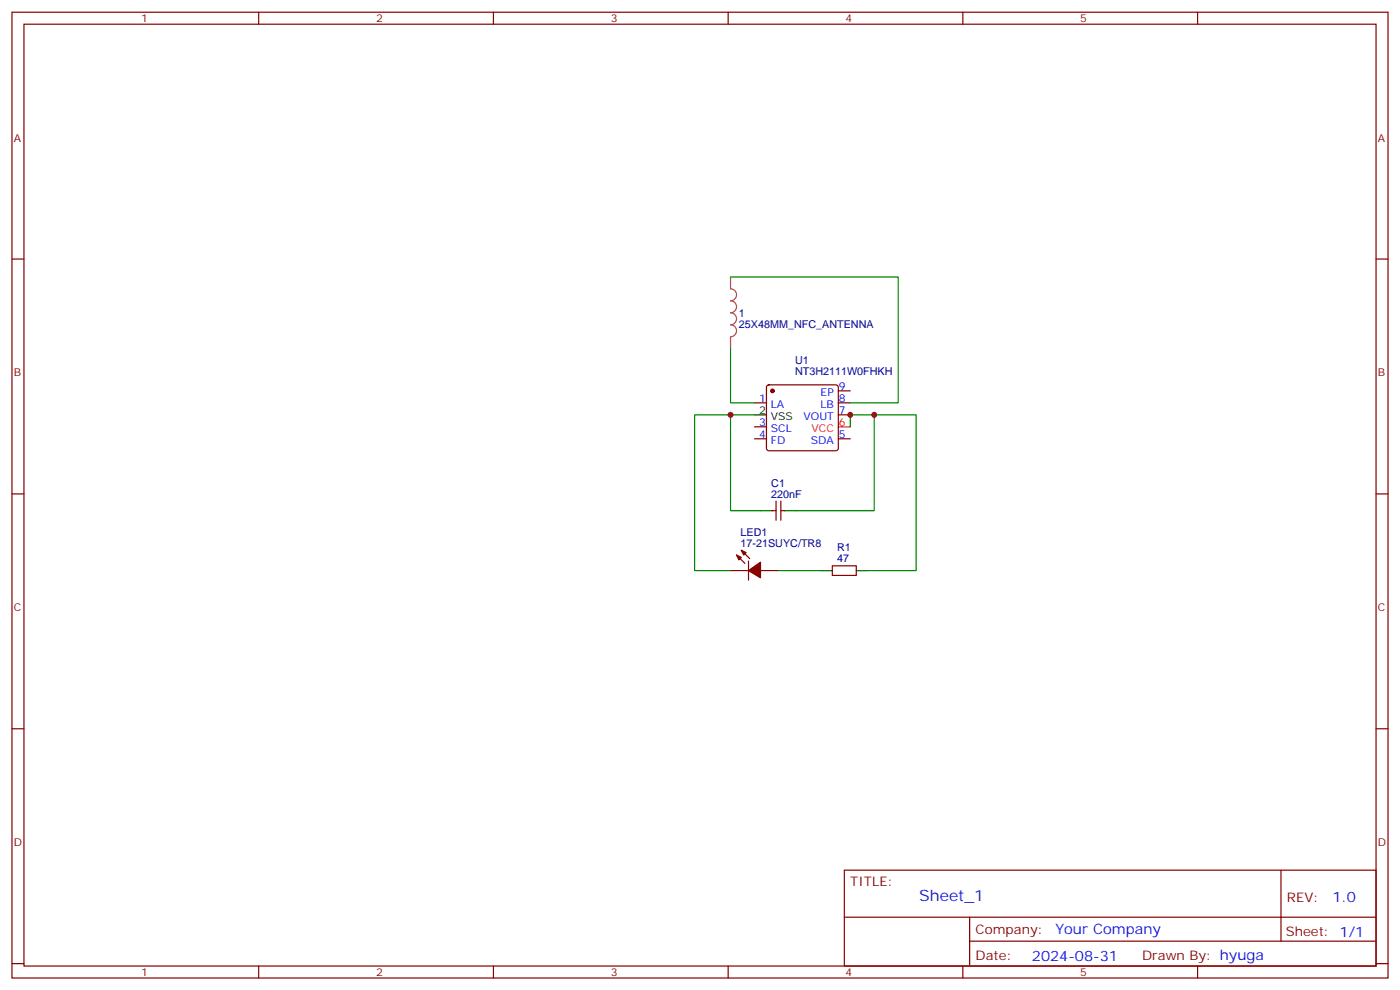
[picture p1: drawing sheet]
<svg xmlns="http://www.w3.org/2000/svg" width="412mm" height="291mm" viewBox="0 0 412 291" stroke-linecap="round" stroke-linejoin="round" font-family="sans-serif">
<g fill="none" stroke="#870000" stroke-width=".35">
<path d="M3.5 3.6h405.4v284.3h-405.4zM7.1 7.1h398.2v277.3h-398.2zM76.2 3.6v3.5M145.3 3.6v3.5M214.5 3.6v3.5M283.6 3.6v3.5M352.8 3.6v3.5M3.5 76.3h3.6M405.3 76.3h3.6M222.2 118.6h3.6M226 113.5l.5-.2h19.7l.5 .2 .2 .5v18l-.2 .5-.5 .2h-19.7l-.5-.2-.2-.5v-18zM246.9 115.1h3.6"/>
<path d="M246.9 118.6h3.6M222.2 129.2h3.6M222.2 125.7h3.6M246.9 122.1h3.6M246.9 129.2h3.6M3.5 145.4h3.6M227.5 150.4h1.1M228.6 147.5v5.7M230 147.5v5.7M230 150.4h1.1M405.3 145.4h3.6M215.2 168h5.3"/>
<path d="M217 163.4l2.4 2.5M218.4 162l2.4 2.5M220.5 165.2v5.6M224 168h5.3M245.2 166.6h7v2.8h-7zM3.5 214.6h3.6M405.3 214.6h3.6M248.7 256.2h156.6v28.2h-156.6zM377.3 256.2v20.9M248.7 270h156.5M285.6 277.1h119.6M285.6 270v14.1"/>
<path d="M3.5 283.7h3.6M76.2 284.4v3.5M145.3 284.4v3.5M214.5 284.4v3.5M283.6 284.4v3.5M352.8 284.4v3.5M405.3 283.7h3.6"/>
</g>
<path d="M246.9 125.7h3.6" fill="none" stroke="#f00" stroke-width=".35"/>
<path d="M222.2 122.1h3.6M224 150.4h3.5M231.1 150.4h3.5M241.7 168h3.5M252.2 168h3.6" fill="none" stroke="#000" stroke-width=".35"/>
<g fill="#870000" stroke="#870000" stroke-width=".35">
<path d="M217 163.4l1.4 .7-.7 .7z"/>
<path d="M218.4 162l1.4 .7-.7 .7z"/>
<path d="M220.5 168l3.5-2.5v4.6z"/>
<circle cx="227.5" cy="115.1" r=".53"/>
</g>
<path d="M215.2 81.6v3.4a1.76 1.76 0 0 1 1.8 1.8 1.76 1.76 0 0 1-1.8 1.8 1.76 1.76 0 0 1 1.8 1.7 1.76 1.76 0 0 1-1.8 1.8M215.2 92.1a1.76 1.76 0 0 1 1.8 1.8 1.76 1.76 0 0 1-1.8 1.7 1.76 1.76 0 0 1 1.8 1.8 1.76 1.76 0 0 1-1.8 1.7M215.2 99.3v3.4" fill="none" stroke="#a64a4a" stroke-width=".35"/>
<path d="M215.2 81.6h49.4v37h-14.1M215.2 102.7v15.9h7M215.2 122.1h-10.6v45.9h10.6M222.2 122.1h-7v28.3h8.8M250.5 125.7v-3.6h7v28.3h-22.9M257.5 122.1h12.4v45.9h-14.1M229.3 168h12.4" fill="none" stroke="#008700" stroke-width=".35"/>
<g fill="#c00">
<circle cx="250.5" cy="122.1" r=".88"/>
<circle cx="257.5" cy="122.1" r=".88"/>
<circle cx="215.2" cy="122.1" r=".88"/>
</g>
<text font-size="4.6" fill="#00f" x="270.8" y="265.2">Sheet_1</text>
<g font-size="4.2" fill="#00f">
<text x="392.5" y="265.4">1.0</text>
<text x="310.9" y="275">Your Company</text>
<text x="304" y="282.8">2024-08-31</text>
</g>
<g font-size="3.9" fill="#800">
<text x="250.5" y="260.8">TITLE:</text>
<text x="379.1" y="265.4">REV:</text>
<text x="287.4" y="275">Company:</text>
<text x="378.7" y="275.6">Sheet: 1/1</text>
<text x="287.4" y="282.6">Date:</text>
<text x="336.4" y="282.7">Drawn By: hyuga</text>
</g>
<g font-size="3.2" fill="#800">
<text x="41.6" y="6.6">1</text>
<text x="110.8" y="6.6">2</text>
<text x="179.9" y="6.6">3</text>
<text x="249.1" y="6.6">4</text>
<text x="318.2" y="6.6">5</text>
<text x="4.1" y="41.7">A</text>
<text x="405.9" y="41.7">A</text>
<text x="4.1" y="110.8">B</text>
<text x="405.9" y="110.8">B</text>
<text x="4.1" y="180">C</text>
<text x="405.9" y="180">C</text>
<text x="4.1" y="249.1">D</text>
<text x="405.9" y="249.1">D</text>
<text x="41.6" y="287.4">1</text>
<text x="110.8" y="287.4">2</text>
<text x="179.9" y="287.4">3</text>
<text x="249.1" y="287.4">4</text>
<text x="318.2" y="287.4">5</text>
</g>
<g font-size="3.2" fill="#000080">
<text x="217.7" y="93.3">1</text>
<text x="217.7" y="96.4">25X48MM_NFC_ANTENNA</text>
<text x="234.2" y="107.2">U1</text>
<text x="234.2" y="110.3">NT3H2111W0FHKH</text>
<text x="227.2" y="143.3">C1</text>
<text x="227.2" y="146.5">220nF</text>
<text x="218.1" y="160.9">17-21SUYC/TR8</text>
<text x="218.1" y="157.7">LED1</text>
<text x="246.6" y="165.5">47</text>
<text x="246.6" y="162.3">R1</text>
</g>
<g font-size="3.2" fill="#00f">
<text x="223.6" y="118.3">1</text>
<text x="241.7" y="116.5">EP</text>
<text x="247.1" y="114.7">9</text>
<text x="247.1" y="118.3">8</text>
<text x="223.6" y="125.3">3</text>
<text x="227.1" y="120">LA</text>
<text x="236.7" y="123.5">VOUT</text>
<text x="241.7" y="120">LB</text>
<text x="247.1" y="121.8">7</text>
<text x="223.6" y="128.8">4</text>
<text x="227.1" y="130.6">FD</text>
<text x="227.1" y="127.1">SCL</text>
<text x="238.9" y="130.6">SDA</text>
<text x="247.1" y="128.8">5</text>
</g>
<g font-size="3.2">
<text x="223.6" y="121.8">2</text>
<text x="227.1" y="123.5">VSS</text>
</g>
<g font-size="3.2" fill="#f00">
<text x="247.1" y="125.3">6</text>
<text x="239" y="127.1">VCC</text>
</g>
</svg>
